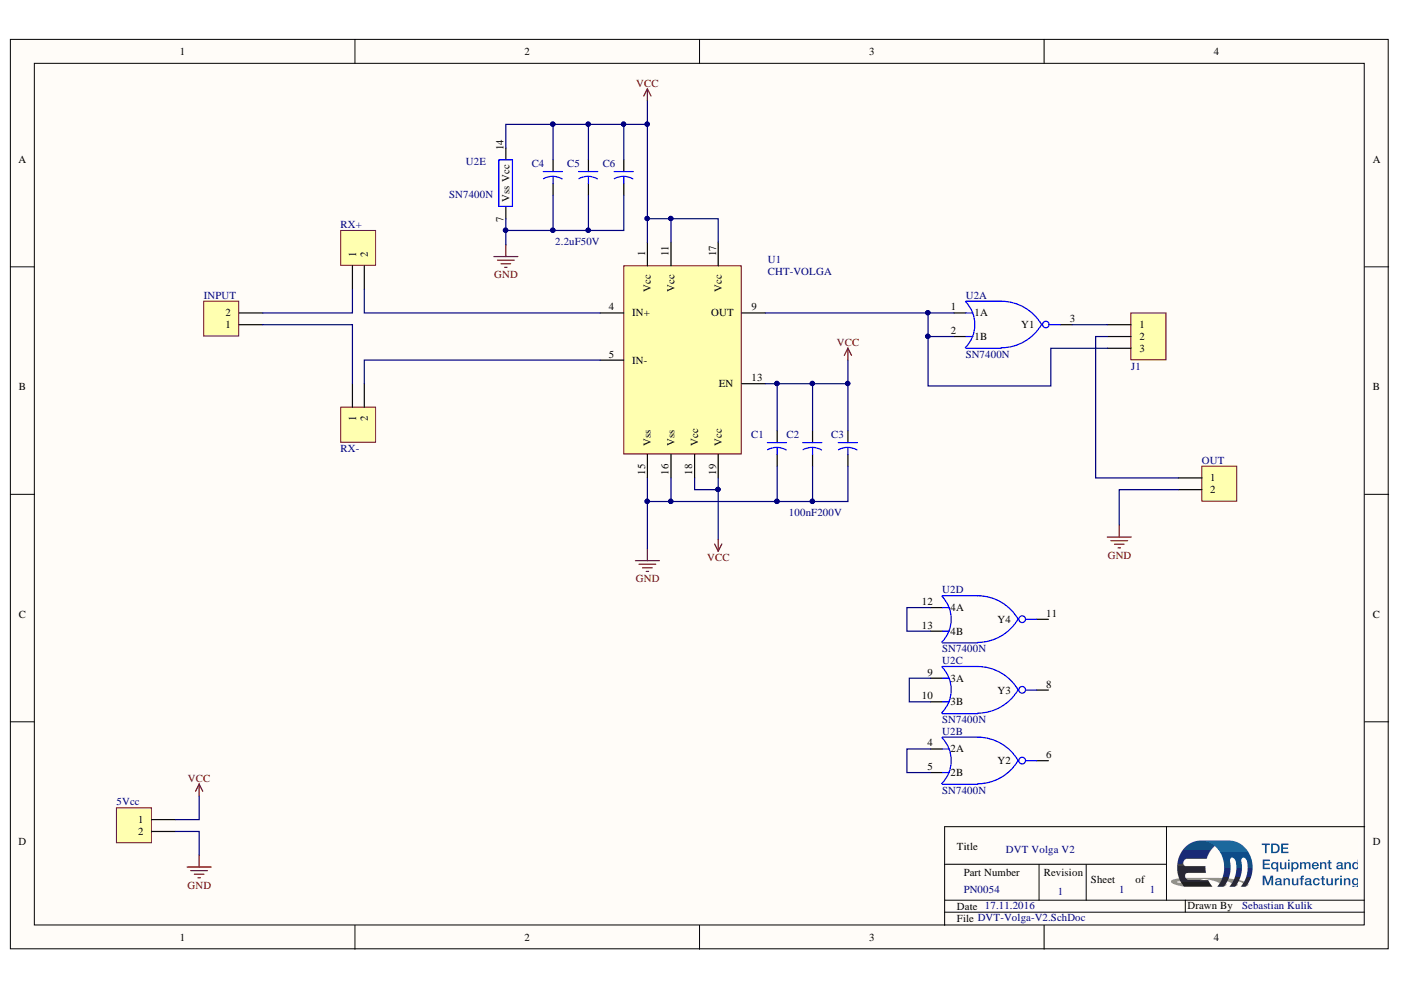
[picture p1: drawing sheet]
# Altium project DVT-Volga-V2.PrjPcb
1 sheet, 14 parts. Net scope: global (net labels, ports and power ports of the same name join across sheets).
Board file: DVT-Volga-V2.PcbDoc

## Sheet DVT-Volga-V2.SchDoc: DVT Volga V2
size A4; Revision: 1; SheetNumber: 1; SheetTotal: 1; PartNumber: PN0054; Drawn By: Sebastian Kulik

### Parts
5Vcc  PHOENIX_1715721  [Phoenix-2-5_08]  (value not drawn)
C1  value 100nF200V  [Dummy-10mm]  (hidden comment: Capacitor-Dummy-THT)
C2  Capacitor-Dummy-THT  [Dummy-10mm]  (value not drawn)
C3  Capacitor-Dummy-THT  [Dummy-10mm]  (value not drawn)
C4  Capacitor-Dummy-THT  [Dummy-10mm]  (value not drawn)
C5  Capacitor-Dummy-THT  [Dummy-10mm]  (value not drawn)
C6  value 2.2uF50V  [Dummy-10mm]  (hidden comment: Capacitor-Dummy-THT)
INPUT  PHOENIX_1715721  [Phoenix-2-5_08]  (value not drawn)
J1  Header-3  [HDR1X3]  (value not drawn)
OUT  PHOENIX_1715721  [Phoenix-2-5_08]  (value not drawn)
RX+  PHOENIX_1715721  [HDR1X2]  (value not drawn)
RX-  PHOENIX_1715721  [HDR1X2]  (value not drawn)
U1  CHT-VOLGA  [TDFP16]
U2  SN7400N  [DIP-14]  (parts A,B,C,D,E of 5)

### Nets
GND: 5Vcc.2 C1.2 C2.2 C3.2 C4.2 C5.2 C6.2 OUT.2 U1.15(Vss) U1.16(Vss) U2.7(Vss)
VCC: 5Vcc.1 C1.1 C2.1 C3.1 C4.1 C5.1 C6.1 U1.1(Vcc) U1.11(Vcc) U1.13(EN) U1.17(Vcc) U1.18(Vcc) U1.19(Vcc) U2.14(Vcc)
NetINPUT_1: INPUT.1 RX-.1
NetINPUT_2: INPUT.2 RX+.1
NetJ1_1: J1.1 U2.3(Y1)
NetJ1_2: J1.2 OUT.1
NetJ1_3: J1.3 U1.9(OUT) U2.1(1A) U2.2(1B)
NetRX+_2: RX+.2 U1.4(IN+)
NetRX-_2: RX-.2 U1.5(IN-)
NetU2_4: U2.4(2A) U2.5(2B)
NetU2_9: U2.9(3A) U2.10(3B)
NetU2_12: U2.12(4A) U2.13(4B)

Not connected (* = marked no-connect by the designer): U2 6(Y2) 8(Y3) 11(Y4)
